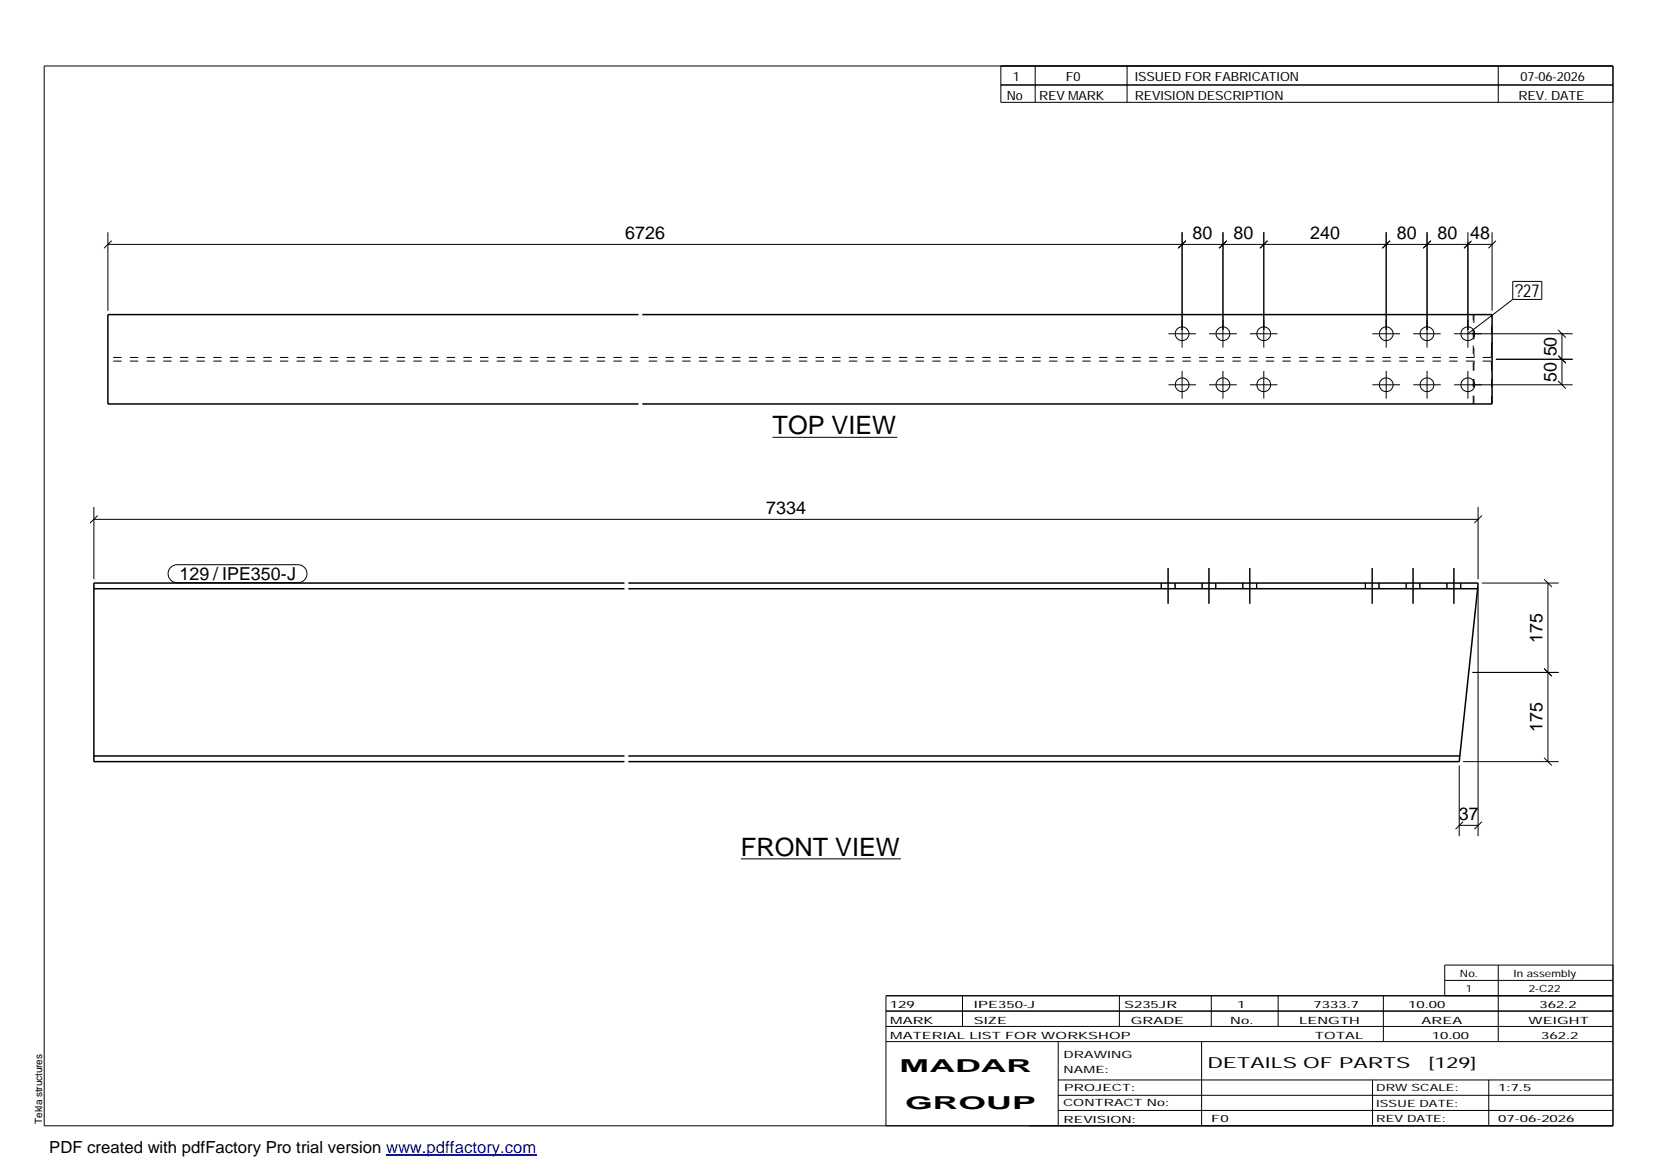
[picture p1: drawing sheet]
<svg xmlns="http://www.w3.org/2000/svg" width="420mm" height="297mm" viewBox="0 0 420 297" stroke-linecap="round" stroke-linejoin="round" font-family="sans-serif">
<g fill="none" stroke="#000" stroke-width=".25">
<path d="M11.2 16.7h398.3v269.1h-398.3zM254.1 16.7v9.3h155.4M262.8 16.7v9.3M286.1 16.7v9.3M380.4 16.7v9.3M254.1 21.6h155.4M27.4 59v19.9M300.1 59v29.3M310.5 59v29.3M320.8 59v29.3M351.9 59v29.3M362.3 59v29.3"/>
<path d="M372.7 59v29.3M378.8 59v19.9M27.4 62h351.4M28.4 61.1l-2 1.9M301.1 61.1l-2 1.9M311.4 61.1l-1.9 1.9M321.8 61.1l-1.9 1.9M352.9 61.1l-2 1.9M363.3 61.1l-2 1.9M373.6 61.1l-1.9 1.9M379.8 61.1l-1.9 1.9M384 71.4h7.4v4.6h-7.4z"/>
<path d="M384 76l-11.3 8.7M296.6 97.7h7M296.6 84.7h7M300.1 94.2v7M307 97.7h7M307 84.7h7M310.5 94.2v7M317.3 97.7h7M317.3 84.7h7M320.8 94.2v7M348.4 97.7h7M348.4 84.7h7"/>
<path d="M351.9 94.2v7M358.8 97.7h7M358.8 84.7h7M362.3 94.2v7M369.1 97.7h30.1M369.1 84.7h30.1M372.7 94.2v7M379.8 91.2h19.4M395.6 96.7l1.9 2M395.6 90.2l1.9 2M395.6 83.8l1.9 1.9M396.5 84.7v13"/>
<path d="M196.1 111h31.7M23.8 131.9h351.4M23.8 128.7v18.4M24.8 130.9l-1.9 1.9M375.2 128.7v18.4M376.2 130.9l-1.9 1.9M43.3 144l.8-.5 .9-.1h30.6a2.29 2.29 0 0 1 2.3 2.3 2.29 2.29 0 0 1-2.3 2.2h-30.6a2.28 2.28 0 0 1-2.1-1.4 2.28 2.28 0 0 1 .4-2.5zM294.8 148v1.5M296.5 144.2v9.1M298.3 148v1.5M305.2 148v1.5M306.9 144.2v9.1"/>
<path d="M308.7 148v1.5M315.5 148v1.5M317.3 144.2v9.1M319 148v1.5M346.6 148v1.5M348.4 144.2v9.1M350.1 148v1.5M357 148v1.5M358.7 144.2v9.1M360.5 148v1.5M367.3 148v1.5M369.1 144.2v9.1"/>
<path d="M370.8 148v1.5M375.2 149v63.3M376.2 148h19.5M392 147.1l2 1.9M393 148v45.4M373.8 170.7h21.9M392 169.7l2 1.9M370.5 194.3v18M371.4 193.4h24.3M392 192.4l2 1.9M188.1 218h40.6M370.5 209.5h4.7"/>
<path d="M371.4 208.6l-1.9 1.9M376.2 208.6l-1.9 1.9M224.9 256.7h184.6M244.3 252.8v7.8M284.2 252.8v7.8M307.5 252.8v7.8M324.5 252.8v7.8M351.2 252.8v11.6M366.8 248.9h42.7M380.4 245v19.4M409.5 245h-42.7v7.8M409.5 252.8h-184.6v33"/>
<path d="M224.9 264.4h184.6M224.9 260.6h184.6M268.6 264.4v21.4M268.6 274.2h140.9M268.6 278.1h140.9M305.1 264.4v21.4M348.4 274.2v11.6M378 274.2v11.6M268.6 281.9h140.9"/>
<circle cx="300.1" cy="97.7" r="1.74"/>
<circle cx="300.1" cy="84.7" r="1.74"/>
<circle cx="310.5" cy="97.7" r="1.74"/>
<circle cx="310.5" cy="84.7" r="1.74"/>
<circle cx="320.8" cy="97.7" r="1.75"/>
<circle cx="320.8" cy="84.7" r="1.75"/>
<circle cx="351.9" cy="97.7" r="1.74"/>
<circle cx="351.9" cy="84.7" r="1.74"/>
<circle cx="362.3" cy="97.7" r="1.75"/>
<circle cx="362.3" cy="84.7" r="1.75"/>
<circle cx="372.6" cy="97.7" r="1.75"/>
<circle cx="372.6" cy="84.7" r="1.75"/>
</g>
<path d="M162.1 79.9h-134.7v22.7h134.7M163.1 79.9h215.7v22.7h-215.7M23.8 149.5h134.7M158.5 148h-134.7v45.4h134.7M159.5 148h215.7l-.1 1.5M159.5 149.5h215.6M375.1 149.5l-4.6 43.9h-211M23.8 191.9h134.7M159.5 191.9h211.1" fill="none" stroke="#000" stroke-width=".38"/>
<g fill="none" stroke="#000" stroke-width=".25" stroke-dasharray="2.1 2.1" stroke-linecap="butt">
<path d="M374.2 79.9v9.2M162.1 91.7h-134.7M162.1 90.7h-134.7M374.2 89.1v.6M374.2 89.7v.6M374.2 92.7v.6M374.2 90.3l.1 .3M374.2 92.1v.6M374.3 90.6l.1 .1M374.3 91.8l-.1 .3M374.4 91.7l-.1 .1M378.5 91.7h-215.4"/>
<path d="M378.5 90.7h-215.4M378.5 90.7v-.1M378.5 90.6l.1-.3M378.5 91.8v-.1M378.6 90.3v-.6M378.6 89.7l.1-.6M378.6 92.7v-.6M378.6 92.1l-.1-.3M378.7 89.1v-9.2M378.7 93.3l-.1-.6M374 102.6v-22.7M374.2 102.6v-9.3"/>
<path d="M378.7 102.6v-9.3M370.6 191.8v.1"/>
</g>
<path d="M98 293.3h38.2" fill="none" stroke="#00f" stroke-width=".3"/>
<g font-size="6.4">
<text x="196.1" y="110.3">TOP VIEW</text>
<text x="188.1" y="217.3">FRONT VIEW</text>
</g>
<g font-size="4.5">
<text x="158.7" y="60.6">6726</text>
<text x="302.8" y="60.6">80</text>
<text x="313.1" y="60.6">80</text>
<text x="332.6" y="60.6">240</text>
<text x="354.6" y="60.6">80</text>
<text x="365" y="60.6">80</text>
<text x="373.2" y="60.6">48</text>
<text x="384.6" y="75.4">?27</text>
<text x="395.2" y="90.5" transform="rotate(-90 395.2 90.5)">50</text>
<text x="395.2" y="97" transform="rotate(-90 395.2 97)">50</text>
<text x="194.5" y="130.4">7334</text>
<text x="45.6" y="147.3">129 / IPE350-J</text>
<text x="391.6" y="163.1" transform="rotate(-90 391.6 163.1)">175</text>
<text x="391.6" y="185.8" transform="rotate(-90 391.6 185.8)">175</text>
<text x="370.3" y="208.1">37</text>
<text x="228.4" y="272.3">MADAR</text>
<text x="229.8" y="281.6">GROUP</text>
</g>
<text font-size="4.2" x="12.5" y="292.7">PDF created with pdfFactory Pro trial version www.pdffactory.com</text>
<g font-size="3.9">
<text x="306.5" y="271.3">DETAILS OF PARTS</text>
<text x="362.7" y="271.3">[129]</text>
</g>
<g font-size="3.2">
<text x="257.1" y="20.5">1</text>
<text x="270.6" y="20.5">F0</text>
<text x="288.1" y="20.5">ISSUED FOR FABRICATION</text>
<text x="386" y="20.5">07-06-2026</text>
<text x="255.6" y="25.5">No</text>
<text x="263.8" y="25.5">REV MARK</text>
<text x="288.1" y="25.5">REVISION DESCRIPTION</text>
<text x="385.5" y="25.5">REV. DATE</text>
</g>
<g font-size="2.5">
<text x="370.6" y="247.9">No.</text>
<text x="372.1" y="251.8">1</text>
<text x="384.3" y="247.9">In assembly</text>
<text x="388.1" y="251.8">2-C22</text>
<text x="225.9" y="255.9">129</text>
<text x="247.3" y="255.9">IPE350-J</text>
<text x="285.4" y="255.9">S235JR</text>
<text x="314.1" y="255.9">1</text>
<text x="333.5" y="255.9">7333.7</text>
<text x="357.5" y="255.9">10.00</text>
<text x="390.8" y="255.9">362.2</text>
<text x="226" y="263.7">MATERIAL LIST FOR WORKSHOP</text>
<text x="226" y="259.9">MARK</text>
<text x="247.2" y="259.9">SIZE</text>
<text x="287.1" y="259.9">GRADE</text>
<text x="312.3" y="259.9">No.</text>
<text x="329.8" y="259.9">LENGTH</text>
<text x="333.8" y="263.7">TOTAL</text>
<text x="360.9" y="259.9">AREA</text>
<text x="363.5" y="263.7">10.00</text>
<text x="388.1" y="259.9">WEIGHT</text>
<text x="391.3" y="263.7">362.2</text>
<text x="270" y="268.5">DRAWING</text>
<text x="270" y="272.5">NAME:</text>
<text x="269.9" y="280.9">CONTRACT No:</text>
<text x="270.2" y="277">PROJECT:</text>
<text x="349.4" y="277.1">DRW SCALE:</text>
<text x="349.4" y="281">ISSUE DATE:</text>
<text x="380.4" y="277.1">1:7.5</text>
<text x="10.7" y="285.4" transform="rotate(-90 10.7 285.4)">Tekla structures</text>
<text x="270" y="285">REVISION:</text>
<text x="307.5" y="284.8">F0</text>
<text x="349.4" y="284.8">REV DATE:</text>
<text x="380.4" y="284.8">07-06-2026</text>
</g>
</svg>
